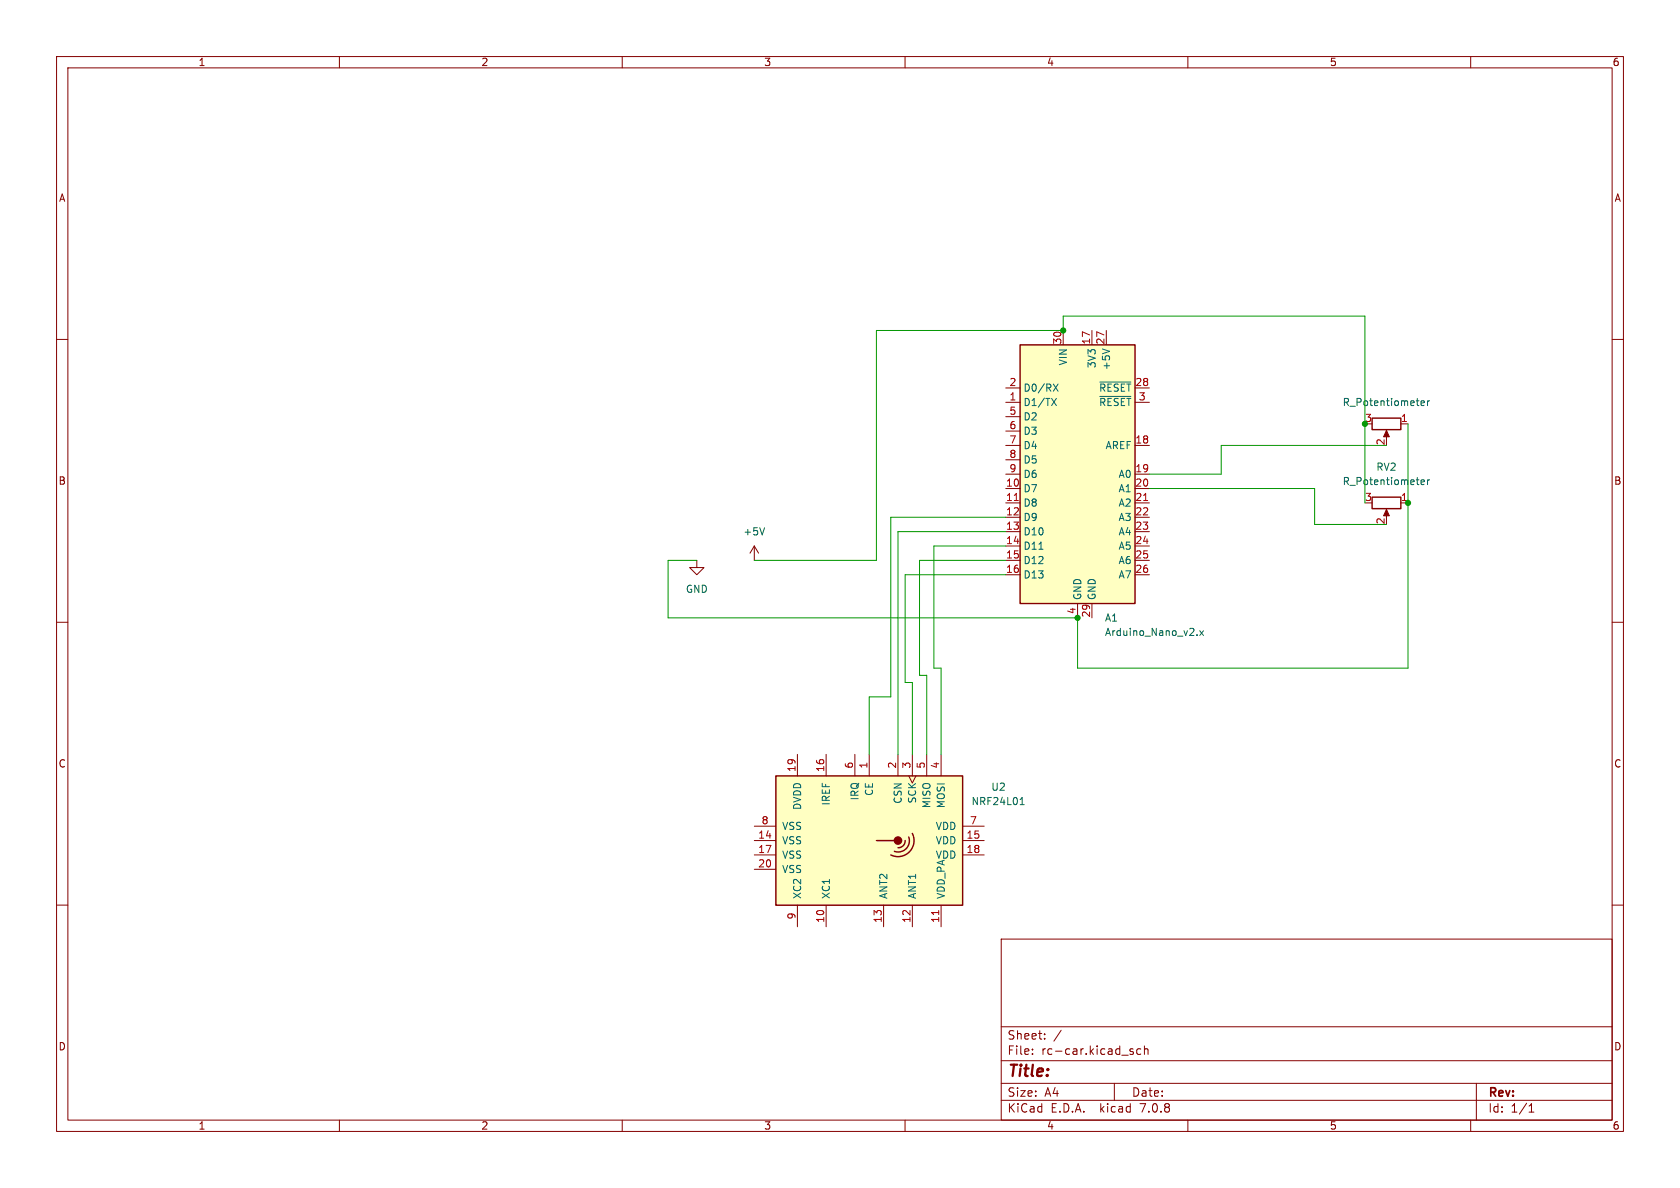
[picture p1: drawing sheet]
<svg xmlns="http://www.w3.org/2000/svg" width="297mm" height="210mm" viewBox="0 0 297 210" stroke-linecap="round" stroke-linejoin="round" font-family="sans-serif">
<g fill="none" stroke="#840000" stroke-width=".18">
<path d="M10 10h277v190h-277zM12 12h273v186h-273zM60 10v2M110 10v2M160 10v2M210 10v2M260 10v2M10 60h2M188 58.4v2.6M193 58.4v2.6M195.6 58.4v2.6M285 60h2"/>
<path d="M177.8 71.1h2.5M177.8 78.7h2.5M177.8 68.6h2.5M177.8 73.7h2.5M177.8 76.2h2.5M200.7 71.1h2.5M200.7 78.7h2.5M200.7 68.6h2.5M245.1 76.5v1M247.6 74.9h1.3M123.2 99.1v1.2h1.3l-1.3 1.3-1.3-1.3h1.3M133.3 96.5l-.7 1.3"/>
<path d="M133.3 96.5v2.6M133.3 96.5l.8 1.3M177.8 88.9h2.5M177.8 86.4h2.5M177.8 91.4h2.5M177.8 94h2.5M177.8 96.5h2.5M177.8 99.1h2.5M177.8 83.8h2.5M177.8 81.3h2.5M200.7 88.9h2.5M200.7 86.4h2.5"/>
<path d="M200.7 91.4h2.5M200.7 94h2.5M200.7 96.5h2.5M200.7 99.1h2.5M200.7 83.8h2.5M245.1 90.4v1M247.6 88.9h1.3M10 110h2M177.8 101.6h2.5M190.5 106.7v2.5M193 106.7v2.5M200.7 101.6h2.5"/>
<path d="M285 110h2M141 133.4v3.8M146 133.4v3.8M151.1 133.4v3.8M153.7 133.4v3.8M158.7 133.4v3.8M160.7 137.2l.6 1.2 .6-1.2M161.3 133.4v3.8M163.8 133.4v3.8M166.4 133.4v3.8M10 160h2M133.3 148.6h3.9"/>
<path d="M133.3 151.1h3.9M133.3 153.7h3.9M133.3 146.1h3.9M170.2 148.6h3.8M170.2 151.1h3.8M170.2 146.1h3.8M285 160h2M139.7 160h.1M141 160v3.8M146 160v3.8M156.2 160v3.8M161.3 160v3.8"/>
<path d="M166.4 160v3.8M177 166h108v32h-108zM60 198v2M110 198v2M160 198v2M177 194.5h108M177 191.5h108M177 187.5h108M177 181.5h108M182.5 186.3v.1M182.5 185.5v.1M184.7 183.6v.1"/>
<path d="M184.7 182.8v.1M187.6 182.1l-1.3 2M197 191.5v3M199.8 185.8l.5 .2 .1 .1-.1 .2-.4 .1M199.8 185.5h.5M201.7 185.5l-.5-.1-.2 .3v.4l.1 .2h.6M202.3 185.5l.2-.1 .4 .1 .1 .9M202.3 184.9v1.5M210 198v2M260 198v2M261 191.5v6.5M270.3 196.6h.9"/>
<path d="M270.3 195.5l.4-.4v1.5"/>
</g>
<g fill="#840000" stroke="#840000" stroke-width=".18">
<path d="M245.1 90l.5 1.2h-1z"/>
<path d="M245.1 76.1l.5 1.1h-1z"/>
</g>
<path d="M180.3 61h20.4v45.7h-20.4zM242.6 73.9h5v2h-5zM242.6 87.9h5v2h-5zM137.2 137.2h33v22.8h-33zM154.9 148.6h3.2M160 148.6a1.23 1.23 0 0 1-1.3 1.3M160.7 148a1.99 1.99 0 0 1-.5 2 1.99 1.99 0 0 1-2.1 .5M161.3 147.3a2.84 2.84 0 0 1-.5 3.3 2.84 2.84 0 0 1-3.3 .5" fill="none" stroke="#840000" stroke-width=".25"/>
<g fill="none" stroke="#006464" stroke-width=".18">
<path d="M185.9 70.4l.9 1.3M186.2 67.9l.9 1.3M186.8 70.4l-.9 1.3M187.1 67.9l-.9 1.3M194.4 67.5h5.5M194.4 70.1h5.5M194.9 61.7l1.3 .4M251.2 71.3l.6-.1v-.3h-.4l-.2 .1 .1 .6h.5M252.4 70.9v.8M252.7 70.9l-.3 .2M135.2 93.3l-.5 1.3M183.7 97.1h.7"/>
<path d="M251.2 85.2l.6-.1v-.2l-.4-.1-.2 .2 .1 .6h.5M252.4 84.8v.9M252.7 84.8l-.3 .3M211.6 112.2v.1M212.1 111.5l.7 .8M212.8 111.5l-.7 .8M180.3 142.2h.8M180.5 141.3l.2-.3v1.2"/>
</g>
<g fill="#ffffc2" stroke="#ffffc2" stroke-width=".18">
<path d="M180.3 61h20.4v45.7h-20.4z"/>
<path d="M137.2 137.2h33v22.8h-33z"/>
</g>
<path d="M179.3 88.5h.7M202.2 88.5h.7M166 161v.7" fill="none" stroke="#a90000" stroke-width=".18"/>
<circle cx="158.7" cy="148.6" r=".63" fill="#840000" stroke="#840000" stroke-width=".25"/>
<path d="M245.1 78.7h-29.2v5.1h-12.7M248.9 74.9v43.2h-58.4v-8.9h-72.4v-10.1h5.1M177.8 96.5h-12.7v21.6h1.3v15.3M177.8 91.4h-20.3v31.8h-3.8v10.2M177.8 94h-19.1v39.4M177.8 99.1h-15.2v20.3h1.2v14M203.2 86.4h29.2v6.3h12.7M241.3 88.9v-33h-53.3v2.5h-33.1v40.7h-21.6M177.8 101.6h-17.8v19.1h1.3v12.7" fill="none" stroke="#009600" stroke-width=".18"/>
<g fill="#009600" stroke="#009600" stroke-width=".18">
<circle cx="248.9" cy="88.9" r=".46"/>
<circle cx="241.3" cy="74.9" r=".46"/>
<circle cx="188" cy="58.4" r=".46"/>
<circle cx="190.5" cy="109.2" r=".46"/>
</g>
<text font-size="2.8" fill="#840000" x="178" y="190.9">Title:</text>
<g font-size="2.1" fill="#840000">
<text x="178" y="184">Sheet:</text>
<text x="178" y="186.7">File:</text>
<text x="184.1" y="186.7">rc-car.kicad_sch</text>
<text x="178" y="196.9">KiCad</text>
<text x="178" y="194.1">Size:</text>
<text x="184.7" y="194.1">A4</text>
<text x="185.7" y="196.9">E.D.A.</text>
<text x="194.6" y="196.9">kicad</text>
<text x="200" y="194.1">Date:</text>
<text x="201.8" y="196.9">7.0.8</text>
<text x="263" y="194.3">Rev:</text>
<text x="263" y="196.9">Id:</text>
<text x="267.1" y="196.9">1/1</text>
</g>
<g font-size="1.8" fill="#840000">
<text x="35" y="11.9">1</text>
<text x="85" y="11.9">2</text>
<text x="135" y="11.9">3</text>
<text x="185" y="11.9">4</text>
<text x="235" y="11.9">5</text>
<text x="285" y="11.9">6</text>
<text x="10.3" y="35.9">A</text>
<text x="285.3" y="35.9">A</text>
<text x="10.3" y="85.9">B</text>
<text x="285.3" y="85.9">B</text>
<text x="10.3" y="135.9">C</text>
<text x="285.3" y="135.9">C</text>
<text x="10.3" y="185.9">D</text>
<text x="285.3" y="185.9">D</text>
<text x="35" y="199.9">1</text>
<text x="85" y="199.9">2</text>
<text x="135" y="199.9">3</text>
<text x="185" y="199.9">4</text>
<text x="235" y="199.9">5</text>
<text x="285" y="199.9">6</text>
</g>
<g font-size="1.8" fill="#a90000">
<text x="187.7" y="61" transform="rotate(-90 187.7 61)">30</text>
<text x="192.8" y="61" transform="rotate(-90 192.8 61)">17</text>
<text x="195.3" y="61" transform="rotate(-90 195.3 61)">27</text>
<text x="178.4" y="70.9">1</text>
<text x="178.4" y="68.3">2</text>
<text x="200.6" y="68.3">28</text>
<text x="201.2" y="70.9">3</text>
<text x="178.4" y="73.4">5</text>
<text x="178.4" y="75.9">6</text>
<text x="241.2" y="74.7">3</text>
<text x="247.6" y="74.7">1</text>
<text x="178.4" y="78.5">7</text>
<text x="178.4" y="81">8</text>
<text x="178.4" y="83.6">9</text>
<text x="200.6" y="78.5">18</text>
<text x="200.6" y="83.6">19</text>
<text x="244.9" y="78.8" transform="rotate(-90 244.9 78.8)">2</text>
<text x="177.8" y="86.1">10</text>
<text x="177.8" y="88.6">11</text>
<text x="200.6" y="86.1">20</text>
<text x="200.6" y="88.6">21</text>
<text x="241.2" y="88.6">3</text>
<text x="247.6" y="88.6">1</text>
<text x="177.8" y="91.2">12</text>
<text x="177.8" y="93.7">13</text>
<text x="200.6" y="91.2">22</text>
<text x="200.6" y="93.7">23</text>
<text x="244.9" y="92.8" transform="rotate(-90 244.9 92.8)">2</text>
<text x="177.8" y="96.3">14</text>
<text x="177.8" y="98.8">15</text>
<text x="177.8" y="101.3">16</text>
<text x="200.6" y="96.3">24</text>
<text x="200.6" y="98.8">25</text>
<text x="200.6" y="101.3">26</text>
<text x="190.2" y="108.7" transform="rotate(-90 190.2 108.7)">4</text>
<text x="192.8" y="109.3" transform="rotate(-90 192.8 109.3)">29</text>
<text x="140.7" y="136.6" transform="rotate(-90 140.7 136.6)">19</text>
<text x="145.8" y="136.6" transform="rotate(-90 145.8 136.6)">16</text>
<text x="150.9" y="136" transform="rotate(-90 150.9 136)">6</text>
<text x="153.4" y="136" transform="rotate(-90 153.4 136)">1</text>
<text x="158.5" y="136" transform="rotate(-90 158.5 136)">2</text>
<text x="161" y="136" transform="rotate(-90 161 136)">3</text>
<text x="163.6" y="136" transform="rotate(-90 163.6 136)">5</text>
<text x="166.1" y="136" transform="rotate(-90 166.1 136)">4</text>
<text x="133.9" y="148.3">14</text>
<text x="134.5" y="145.8">8</text>
<text x="170.8" y="148.3">15</text>
<text x="171.4" y="145.8">7</text>
<text x="133.9" y="150.9">17</text>
<text x="133.9" y="153.4">20</text>
<text x="170.8" y="150.9">18</text>
<text x="140.7" y="162.6" transform="rotate(-90 140.7 162.6)">9</text>
<text x="145.8" y="163.2" transform="rotate(-90 145.8 163.2)">10</text>
<text x="156" y="163.2" transform="rotate(-90 156 163.2)">13</text>
<text x="161" y="163.2" transform="rotate(-90 161 163.2)">12</text>
<text x="166.1" y="163.2" transform="rotate(-90 166.1 163.2)">11</text>
</g>
<g font-size="1.8" fill="#006464">
<text x="188.8" y="64.7" transform="rotate(-90 188.8 64.7)">VIN</text>
<text x="193.9" y="65.2" transform="rotate(-90 193.9 65.2)">3V3</text>
<text x="196.4" y="65.5" transform="rotate(-90 196.4 65.5)">+5V</text>
<text x="180.8" y="72">D1/TX</text>
<text x="180.8" y="69.4">D0/RX</text>
<text x="194.2" y="69.4">~{RESET}</text>
<text x="194.2" y="72">~{RESET}</text>
<text x="237.3" y="72">R_Potentiometer</text>
<text x="180.8" y="74.5">D2</text>
<text x="180.8" y="77.1">D3</text>
<text x="180.8" y="79.6">D4</text>
<text x="180.8" y="82.1">D5</text>
<text x="195.4" y="79.6">AREF</text>
<text x="243.2" y="83.4">RV2</text>
<text x="180.8" y="87.2">D7</text>
<text x="180.8" y="89.8">D8</text>
<text x="180.8" y="84.7">D6</text>
<text x="197.7" y="84.7">A0</text>
<text x="197.7" y="87.2">A1</text>
<text x="197.7" y="89.8">A2</text>
<text x="237.3" y="86">R_Potentiometer</text>
<text x="131.3" y="94.8">+5V</text>
<text x="180.8" y="92.3">D9</text>
<text x="180.8" y="94.8">D10</text>
<text x="197.7" y="92.3">A3</text>
<text x="197.7" y="94.8">A4</text>
<text x="180.8" y="97.4">D11</text>
<text x="180.8" y="99.9">D12</text>
<text x="197.7" y="97.4">A5</text>
<text x="197.7" y="99.9">A6</text>
<text x="121.2" y="105">GND</text>
<text x="180.8" y="102.5">D13</text>
<text x="191.4" y="106.2" transform="rotate(-90 191.4 106.2)">GND</text>
<text x="193.9" y="106.2" transform="rotate(-90 193.9 106.2)">GND</text>
<text x="197.7" y="102.5">A7</text>
<text x="195.2" y="110.1">A1</text>
<text x="195.2" y="112.6">Arduino_Nano_v2.x</text>
<text x="141.8" y="143.3" transform="rotate(-90 141.8 143.3)">DVDD</text>
<text x="146.9" y="142.5" transform="rotate(-90 146.9 142.5)">IREF</text>
<text x="152" y="141.6" transform="rotate(-90 152 141.6)">IRQ</text>
<text x="154.5" y="140.8" transform="rotate(-90 154.5 140.8)">CE</text>
<text x="159.6" y="142.2" transform="rotate(-90 159.6 142.2)">CSN</text>
<text x="162.2" y="142.1" transform="rotate(-90 162.2 142.1)">SCK</text>
<text x="164.7" y="143" transform="rotate(-90 164.7 143)">MISO</text>
<text x="167.2" y="143" transform="rotate(-90 167.2 143)">MOSI</text>
<text x="171.7" y="142.5">NRF24L01</text>
<text x="175.2" y="140">U2</text>
<text x="138.2" y="149.5">VSS</text>
<text x="138.2" y="146.9">VSS</text>
<text x="165.3" y="149.5">VDD</text>
<text x="165.3" y="146.9">VDD</text>
<text x="138.2" y="152">VSS</text>
<text x="138.2" y="154.5">VSS</text>
<text x="165.3" y="152">VDD</text>
<text x="141.8" y="159" transform="rotate(-90 141.8 159)">XC2</text>
<text x="146.9" y="159" transform="rotate(-90 146.9 159)">XC1</text>
<text x="157.1" y="159" transform="rotate(-90 157.1 159)">ANT2</text>
<text x="162.2" y="159" transform="rotate(-90 162.2 159)">ANT1</text>
<text x="167.2" y="159" transform="rotate(-90 167.2 159)">VDD_PA</text>
</g>
</svg>
